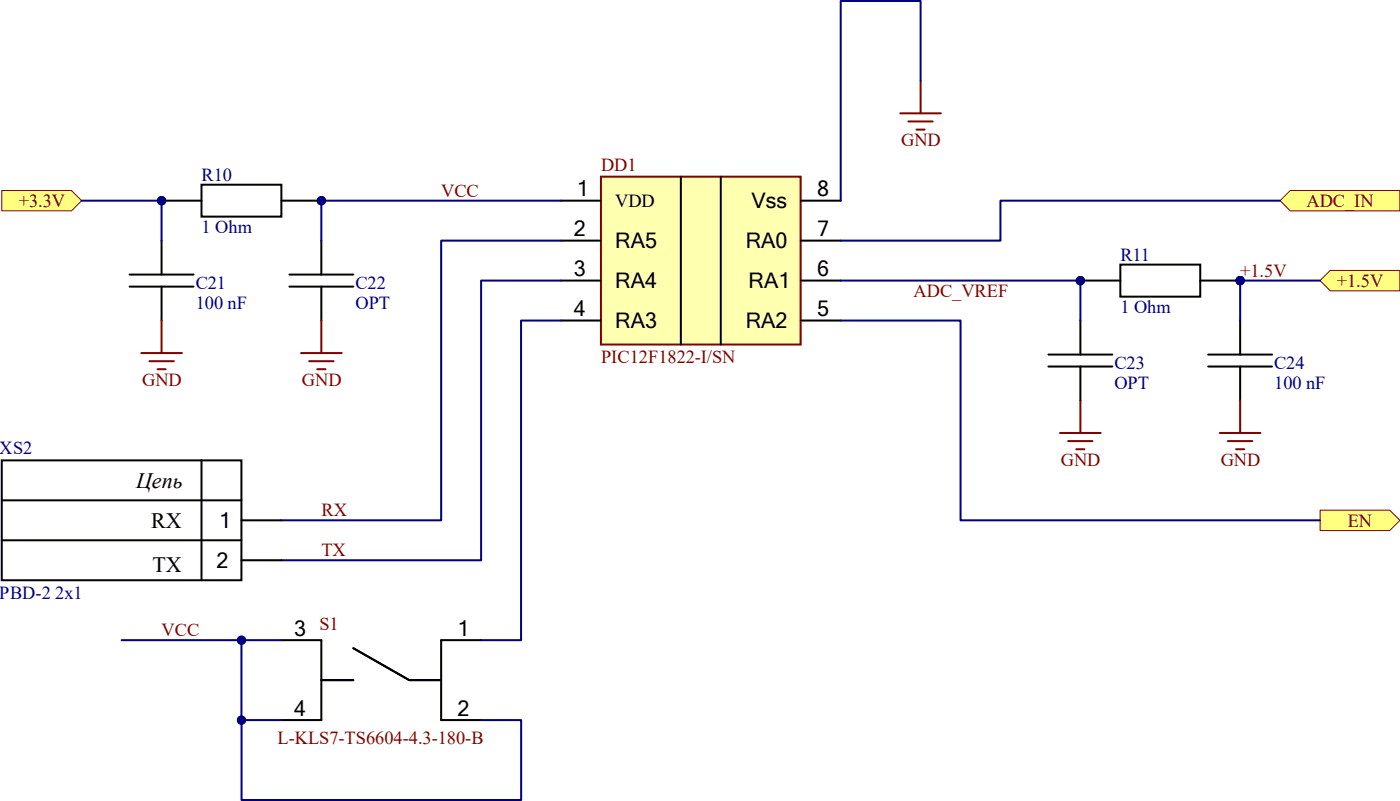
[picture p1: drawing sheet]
<svg xmlns="http://www.w3.org/2000/svg" width="295mm" height="169mm" viewBox="0 0 295 169" stroke-linecap="round" stroke-linejoin="round" font-family="sans-serif">
<path d="M278.4 59.2l2.1-2.2h14.7v4.3h-14.7z" fill-rule="evenodd" fill="#ffff80"/>
<path d="M278.4 59.2l2.1-2.2h14.7v4.3h-14.7z" fill="none" stroke="#800000" stroke-width=".21"/>
<path d="M.4 40.2h14.7l2.1 2.1-2.1 2.1h-14.7z" fill-rule="evenodd" fill="#ffff80"/>
<path d="M.4 40.2h14.7l2.1 2.1-2.1 2.1h-14.7z" fill="none" stroke="#800000" stroke-width=".21"/>
<path d="M254.8 77.3h13.5M254.8 74.8h13.5M261.5 67.6v7.2M261.5 77.3v7.1" fill="none" stroke="#000" stroke-width=".42"/>
<circle cx="227.8" cy="59.2" r=".86" fill="#000080"/>
<circle cx="227.8" cy="59.2" r=".86" fill="none" stroke="#000080" stroke-width=".21"/>
<circle cx="261.5" cy="59.2" r=".86" fill="#000080"/>
<circle cx="261.5" cy="59.2" r=".86" fill="none" stroke="#000080" stroke-width=".21"/>
<path d="M227.9 59.2h8.4M236.3 55.8h16.8v6.7h-16.8z" fill="none" stroke="#000" stroke-width=".42"/>
<circle cx="227.8" cy="59.2" r=".86" fill="#000080"/>
<circle cx="227.8" cy="59.2" r=".86" fill="none" stroke="#000080" stroke-width=".21"/>
<path d="M253.1 59.2h8.4" fill="none" stroke="#000" stroke-width=".42"/>
<circle cx="261.5" cy="59.2" r=".86" fill="#000080"/>
<circle cx="261.5" cy="59.2" r=".86" fill="none" stroke="#000080" stroke-width=".21"/>
<path d="M223.6 91.3h8.5M225.3 93h5.1M227 94.7h1.7M227.9 84.4v6.9M257.3 91.3h8.5M259 93h5.1M260.7 94.7h1.7M261.5 84.4v6.9" fill="none" stroke="#800000" stroke-width=".42"/>
<path d="M27.3 57.9h13.5M34.1 50.7v7.2M61 57.9h13.5M67.8 50.7v7.2M27.3 60.4h13.5M34.1 60.4v7.2M61 60.4h13.5M67.8 60.4v7.2" fill="none" stroke="#000" stroke-width=".42"/>
<circle cx="67.8" cy="42.3" r=".86" fill="#000080"/>
<circle cx="67.8" cy="42.3" r=".86" fill="none" stroke="#000080" stroke-width=".21"/>
<circle cx="34.1" cy="42.3" r=".85" fill="#000080"/>
<circle cx="34.1" cy="42.3" r=".85" fill="none" stroke="#000080" stroke-width=".21"/>
<path d="M42.5 38.9h16.8v6.8h-16.8zM59.3 42.3h8.5" fill="none" stroke="#000" stroke-width=".42"/>
<circle cx="67.8" cy="42.3" r=".86" fill="#000080"/>
<circle cx="67.8" cy="42.3" r=".86" fill="none" stroke="#000080" stroke-width=".21"/>
<path d="M34.1 42.3h8.4" fill="none" stroke="#000" stroke-width=".42"/>
<circle cx="34.1" cy="42.3" r=".85" fill="#000080"/>
<circle cx="34.1" cy="42.3" r=".85" fill="none" stroke="#000080" stroke-width=".21"/>
<path d="M29.8 74.4h8.6M31.5 76.2h5.2M33.2 77.9h1.7M34.1 67.6v6.8M63.5 74.4h8.6M65.2 76.2h5.2M66.9 77.9h1.7M67.8 67.6v6.8" fill="none" stroke="#800000" stroke-width=".42"/>
<path d="M278.4 107.6h14.7l2.1 2.1-2.1 2.2h-14.7z" fill-rule="evenodd" fill="#ffff80"/>
<path d="M278.4 107.6h14.7l2.1 2.1-2.1 2.2h-14.7z" fill="none" stroke="#800000" stroke-width=".21"/>
<path d="M59.3 135h8.5v16.8h-8.5M74.5 136.7l11.8 6.7h6.7M101.5 135h-8.5v16.8h8.5M67.8 143.4h6.7" fill="none" stroke="#000" stroke-width=".42"/>
<circle cx="261.5" cy="59.2" r=".86" fill="#000080"/>
<circle cx="261.5" cy="59.2" r=".86" fill="none" stroke="#000080" stroke-width=".21"/>
<path d="M126.7 37.3h42.2v35.3h-42.2z" fill="#ffffb0"/>
<path d="M194.2 17.1v6.8M126.7 37.3h42.2v35.3h-42.2zM189.9 23.9h8.5M191.6 25.6h5.1M193.3 27.3h1.7" fill="none" stroke="#800000" stroke-width=".42"/>
<path d="M143.6 37.3v35.3M152 37.3v35.3M118.3 42.3h8.4M118.3 50.7h8.4M118.3 59.2h8.4M168.9 42.3h8.4M168.9 50.7h8.4M168.9 59.2h8.4M118.3 67.6h8.4M168.9 67.6h8.4" fill="none" stroke="#000" stroke-width=".42"/>
<path d="M270 42.3l2.1-2.1h23.1v4.3h-23.1z" fill-rule="evenodd" fill="#ffff80"/>
<path d="M270 42.3l2.1-2.1h23.1v4.3h-23.1z" fill="none" stroke="#800000" stroke-width=".21"/>
<path d="M221.1 77.3h13.5M221.1 74.8h13.5M227.9 67.6v7.2M227.9 77.3v7.1" fill="none" stroke="#000" stroke-width=".42"/>
<path d="M17.2 42.3h16.9v8.4" fill="none" stroke="#000080" stroke-width=".42"/>
<circle cx="34.1" cy="42.3" r=".85" fill="#000080"/>
<circle cx="34.1" cy="42.3" r=".85" fill="none" stroke="#000080" stroke-width=".21"/>
<path d="M278.4 59.2h-16.9v8.4" fill="none" stroke="#000080" stroke-width=".42"/>
<circle cx="261.5" cy="59.2" r=".86" fill="#000080"/>
<circle cx="261.5" cy="59.2" r=".86" fill="none" stroke="#000080" stroke-width=".21"/>
<path d="M194.2 17.1v-16.9h-16.9v42.1M118.3 50.7h-25.3v59h-33.7M118.3 59.2h-16.8v58.9h-42.2M118.3 42.3h-50.5v8.4M270 42.3h-59v8.4h-33.7M177.3 67.6h25.3v42.1h75.8" fill="none" stroke="#000080" stroke-width=".42"/>
<circle cx="67.8" cy="42.3" r=".86" fill="#000080"/>
<circle cx="67.8" cy="42.3" r=".86" fill="none" stroke="#000080" stroke-width=".21"/>
<path d="M118.3 67.6h-8.4v67.4h-8.4M59.4 151.8h-8.5v16.9h59v-16.9h-8.4" fill="none" stroke="#000080" stroke-width=".42"/>
<circle cx="50.9" cy="151.8" r=".86" fill="#000080"/>
<circle cx="50.9" cy="151.8" r=".86" fill="none" stroke="#000080" stroke-width=".21"/>
<path d="M50.9 135v16.8" fill="none" stroke="#000080" stroke-width=".42"/>
<circle cx="50.9" cy="151.8" r=".86" fill="#000080"/>
<circle cx="50.9" cy="151.8" r=".86" fill="none" stroke="#000080" stroke-width=".21"/>
<circle cx="50.9" cy="135" r=".86" fill="#000080"/>
<circle cx="50.9" cy="135" r=".86" fill="none" stroke="#000080" stroke-width=".21"/>
<path d="M25.6 135h33.7" fill="none" stroke="#000080" stroke-width=".42"/>
<circle cx="50.9" cy="135" r=".86" fill="#000080"/>
<circle cx="50.9" cy="135" r=".86" fill="none" stroke="#000080" stroke-width=".21"/>
<path d="M177.3 59.2h50.6v8.4" fill="none" stroke="#000080" stroke-width=".42"/>
<circle cx="227.8" cy="59.2" r=".86" fill="#000080"/>
<circle cx="227.8" cy="59.2" r=".86" fill="none" stroke="#000080" stroke-width=".21"/>
<path d="M.4 97.1h50.5v25.2h-50.5zM42.5 97.1v25.2M.4 113.9h50.5M.4 105.5h50.5M50.9 109.7h8.4M50.9 118.1h8.4" fill="none" stroke="#000" stroke-width=".42"/>
<g font-size="4.6">
<text x="28.7" y="102.8">Цепь</text>
<text x="31.9" y="111.3">RX</text>
<text x="32.2" y="120.5">TX</text>
</g>
<g font-size="4.5">
<text x="121.6" y="41.4">1</text>
<text x="172.3" y="41.4">8</text>
<text x="158.5" y="43.9">Vss</text>
<text x="121" y="49.8">2</text>
<text x="129.7" y="52.4">RA5</text>
<text x="157.3" y="52.4">RA0</text>
<text x="172.3" y="49.8">7</text>
<text x="121" y="58.2">3</text>
<text x="172.3" y="58.2">6</text>
<text x="129.7" y="60.8">RA4</text>
<text x="157.9" y="60.8">RA1</text>
<text x="121" y="66.6">4</text>
<text x="129.7" y="69.2">RA3</text>
<text x="157.3" y="69.2">RA2</text>
<text x="172.3" y="66.6">5</text>
<text x="46.2" y="111.3">1</text>
<text x="45.6" y="119.8">2</text>
<text x="62" y="134">3</text>
<text x="96.5" y="134">1</text>
<text x="62.1" y="150.9">4</text>
<text x="96.5" y="150.9">2</text>
</g>
<g font-size="3.9" fill="#800000">
<text x="190" y="30.8">GND</text>
<text x="93.1" y="41.5">VCC</text>
<text x="126.8" y="36">DD1</text>
<text x="4" y="43.6">+3.3V</text>
<text x="275.5" y="43.6">ADC_IN</text>
<text x="261.5" y="58.3">+1.5V</text>
<text x="192.7" y="62.6">ADC_VREF</text>
<text x="281.9" y="60.5">+1.5V</text>
<text x="126.8" y="76.5">PIC12F1822-I/SN</text>
<text x="30" y="81.3">GND</text>
<text x="63.7" y="81.3">GND</text>
<text x="223.7" y="98.1">GND</text>
<text x="257.4" y="98.1">GND</text>
<text x="67.8" y="108.9">RX</text>
<text x="284.3" y="111">EN</text>
<text x="67.8" y="117.3">TX</text>
<text x="34.1" y="134.2">VCC</text>
<text x="67.4" y="132.9">S1</text>
<text x="58.5" y="156.9">L-KLS7-TS6604-4.3-180-B</text>
</g>
<g font-size="3.9" fill="#000080">
<text x="42.5" y="38.1">R10</text>
<text x="42.5" y="49.1">1 Ohm</text>
<text x="236.3" y="55">R11</text>
<text x="41.3" y="60.9">C21</text>
<text x="41.3" y="65.2">100 nF</text>
<text x="75" y="60.9">C22</text>
<text x="75" y="65.2">OPT</text>
<text x="236.3" y="66">1 Ohm</text>
<text x="235" y="77.8">C23</text>
<text x="268.7" y="77.8">C24</text>
<text x="235" y="82">OPT</text>
<text x="268.7" y="82">100 nF</text>
<text x="0" y="95.8">XS2</text>
<text x="0" y="126.2">PBD-2 2x1</text>
</g>
<text font-size="3.9" x="129.7" y="43.6">VDD</text>
</svg>
